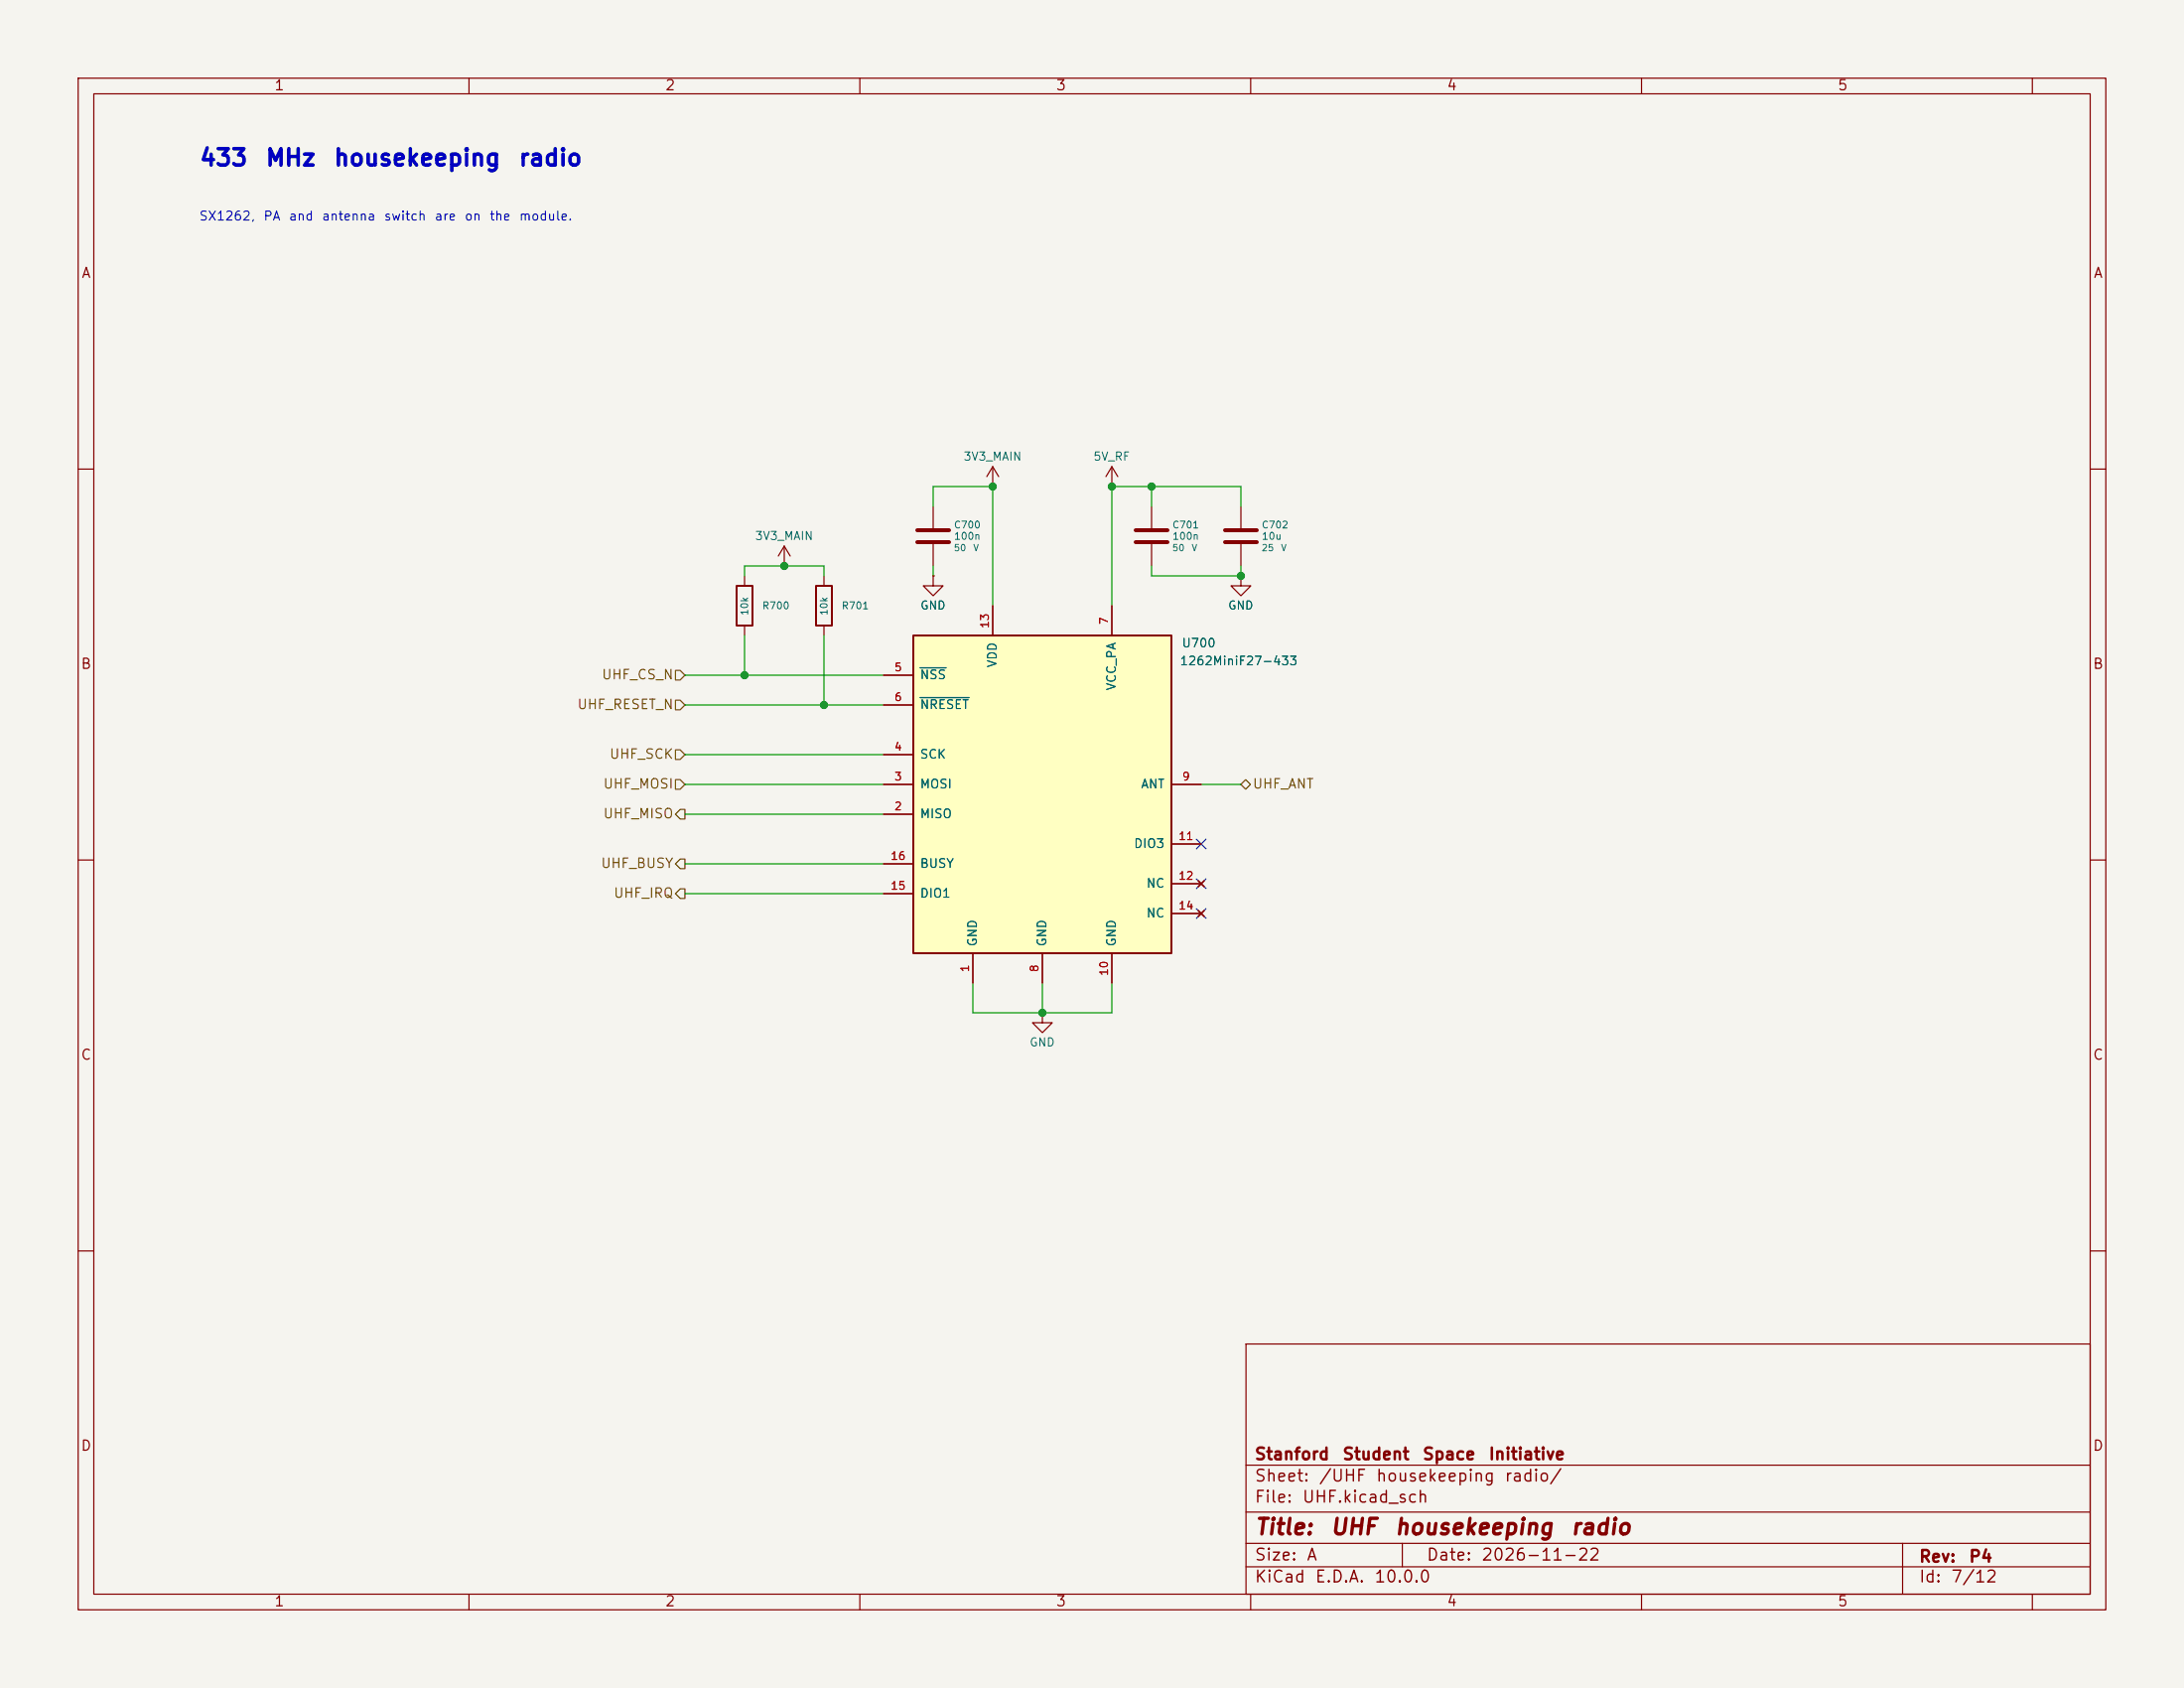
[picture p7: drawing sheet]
<svg xmlns="http://www.w3.org/2000/svg" width="279mm" height="216mm" viewBox="0 0 279 216" stroke-linecap="round" stroke-linejoin="round" font-family="sans-serif">
<path d="M0 0h279.4v215.9h-279.4z" fill="#f5f4ef" stroke="#f5f4ef" stroke-width=".13"/>
<g fill="none" stroke="#840000" stroke-width=".15">
<path d="M10 10h259.4v195.9h-259.4zM12 12h255.4v191.9h-255.4zM60 10v2M110 10v2M160 10v2M210 10v2M260 10v2M127 59.7l-.8 1.3M127 59.7l.8 1.3M127 59.7v2.5M142.2 59.7l-.7 1.3M142.2 59.7l.8 1.3"/>
<path d="M142.2 59.7v2.5M10 60h2M95.2 73.7v1.2M100.3 72.4h.1M100.3 69.9l-.7 1.2M100.3 69.9l.8 1.2M100.3 69.9v2.5M105.4 73.7v1.2M119.4 73.7v1.2h1.2l-1.2 1.3-1.3-1.3h1.3M119.4 73.7h.1M119.4 64.8v2.8M119.4 69.6v2.8"/>
<path d="M127 62.2h.1M142.2 62.2h.1M147.3 64.8v2.8M147.3 69.6v2.8M158.7 73.7v1.2h1.3l-1.3 1.3-1.2-1.3h1.2M158.7 73.7h.1M158.7 64.8v2.8M158.7 69.6v2.8M267.4 60h2M95.2 80v1.3M105.4 80v1.3M10 110h2"/>
<path d="M267.4 110h2M133.3 129.5v1.3h1.3l-1.3 1.3-1.2-1.3h1.2M133.3 129.5h.1M10 160h2M159.4 171.9h108v32h-108zM267.4 160h2M159.4 197.4h108M159.4 193.4h108M159.4 187.4h108M179.4 197.4v3M243.4 197.4v6.5M60 203.9v2"/>
<path d="M110 203.9v2M159.4 200.4h108M160 203.9v2M210 203.9v2M260 203.9v2"/>
</g>
<path d="M117.3 67.8h4.1M117.3 69.3h4.1M145.3 67.8h4.1M145.3 69.3h4.1M156.7 67.8h4.1M156.7 69.3h4.1" fill="none" stroke="#840000" stroke-width=".51"/>
<path d="M94.2 74.9h2.1v5.1h-2.1zM104.4 74.9h2v5.1h-2z" fill="none" stroke="#840000" stroke-width=".25"/>
<path d="M116.8 81.3h33.1v40.6h-33.1z" fill="#ffffc2"/>
<path d="M116.8 81.3h33.1v40.6h-33.1z" fill="none" stroke="#840000" stroke-width=".25"/>
<g fill="none" stroke="#840000" stroke-width=".15">
<path d="M119.4 73.7h.1M127 77.5v3.8M142.2 77.5v3.8M158.7 73.7h.1M113 96.5h3.8M113 86.4h3.8M113 90.2h3.8M113 104.1h3.8M113 100.3h3.8M113 114.3h3.8M113 110.5h3.8M149.9 100.3h3.8"/>
<path d="M149.9 108h3.8M149.9 113h3.8M149.9 116.8h3.8M153.3 112.6l.8 .8M153.3 116.5l.8 .7M154.1 112.6l-.8 .8M154.1 116.5l-.8 .7M124.5 121.9v3.8M133.3 121.9v3.8M142.2 121.9v3.8"/>
</g>
<path d="M117.7 85.4h3.3M117.7 89.2h6.3" fill="none" stroke="#006464" stroke-width=".15"/>
<path d="M86.4 99.7h.6l.6 .6-.6 .6h-.6zM86.4 95.9h.6l.6 .6-.6 .6h-.6zM86.4 85.8h.6l.6 .6-.6 .6h-.6zM86.4 89.6h.6l.6 .6-.6 .6h-.6zM86.4 104.1l.6-.6h.6v1.2h-.6zM86.4 110.5l.6-.6h.6v1.2h-.6zM86.4 114.3l.6-.6h.6v1.2h-.6zM158.7 100.3l.7-.6 .6 .6-.6 .6z" fill="none" stroke="#725600" stroke-width=".15"/>
<g fill="none" stroke="#009600" stroke-width=".15">
<path d="M95.2 73.7v-1.3h10.2v1.3M119.4 64.8v-2.6h7.6v15.3M119.4 72.4v1.3M147.3 72.4v1.3h11.4v-1.3M147.3 62.2v2.6M158.7 64.8v-2.6h-16.5v15.3M87.6 86.4h25.4M87.6 90.2h25.4M87.6 96.5h25.4M95.2 81.3v5.1M105.4 81.3v8.9M87.6 100.3h25.4"/>
<path d="M87.6 110.5h25.4M87.6 114.3h25.4M87.6 104.1h25.4M153.7 100.3h5M124.5 125.7v3.8h17.7v-3.8M133.3 125.7v3.8"/>
</g>
<path d="M153.1 107.3l1.2 1.3M153.1 112.4l1.2 1.2M153.1 116.2l1.2 1.2M154.3 107.3l-1.2 1.3M154.3 112.4l-1.2 1.2M154.3 116.2l-1.2 1.2" fill="none" stroke="#000084" stroke-width=".15"/>
<g fill="#009600" stroke="#009600" stroke-width=".13">
<circle cx="95.2" cy="86.4" r=".46"/>
<circle cx="100.3" cy="72.4" r=".46"/>
<circle cx="105.4" cy="90.2" r=".46"/>
<circle cx="133.3" cy="129.5" r=".46"/>
<circle cx="147.3" cy="62.2" r=".46"/>
<circle cx="142.2" cy="62.2" r=".46"/>
<circle cx="127" cy="62.2" r=".46"/>
<circle cx="158.7" cy="73.7" r=".46"/>
</g>
<g font-size="2.1" fill="#0000c2">
<text x="25.4" y="21.8">433</text>
<text x="33.8" y="21.8">MHz</text>
<text x="42.6" y="21.8">housekeeping</text>
<text x="66.2" y="21.8">radio</text>
</g>
<g font-size="2" fill="#840000">
<text x="160.4" y="196.8">Title:</text>
<text x="170.1" y="196.8">UHF</text>
<text x="178.3" y="196.8">housekeeping</text>
<text x="200.8" y="196.8">radio</text>
</g>
<g font-size="1.5" fill="#840000">
<text x="160.4" y="189.9">Sheet:</text>
<text x="160.4" y="187.1">Stanford</text>
<text x="168.6" y="189.9">/UHF</text>
<text x="171.6" y="187.1">Student</text>
<text x="175.9" y="189.9">housekeeping</text>
<text x="181.9" y="187.1">Space</text>
<text x="190.3" y="187.1">Initiative</text>
<text x="192.4" y="189.9">radio/</text>
<text x="160.4" y="192.6">File:</text>
<text x="166.5" y="192.6">UHF.kicad_sch</text>
<text x="160.4" y="202.8">KiCad</text>
<text x="160.4" y="200">Size:</text>
<text x="167.1" y="200">A</text>
<text x="168.1" y="202.8">E.D.A.</text>
<text x="175.7" y="202.8">10.0.0</text>
<text x="182.4" y="200">Date:</text>
<text x="189.4" y="200">2026-11-22</text>
<text x="245.4" y="200.2">Rev:</text>
<text x="245.4" y="202.8">Id:</text>
<text x="249.5" y="202.8">7/12</text>
<text x="251.8" y="200.2">P4</text>
</g>
<g font-size="1.3" fill="#840000">
<text x="35" y="11.9">1</text>
<text x="85" y="11.9">2</text>
<text x="135" y="11.9">3</text>
<text x="185" y="11.9">4</text>
<text x="235" y="11.9">5</text>
<text x="10.3" y="35.9">A</text>
<text x="267.7" y="35.9">A</text>
<text x="10.3" y="85.9">B</text>
<text x="267.7" y="85.9">B</text>
<text x="10.3" y="135.9">C</text>
<text x="267.7" y="135.9">C</text>
<text x="10.3" y="185.9">D</text>
<text x="267.7" y="185.9">D</text>
<text x="35" y="205.8">1</text>
<text x="85" y="205.8">2</text>
<text x="135" y="205.8">3</text>
<text x="185" y="205.8">4</text>
<text x="235" y="205.8">5</text>
</g>
<g font-size="1.2" fill="#0000c2">
<text x="25.4" y="28.5">SX1262,</text>
<text x="33.6" y="28.5">PA</text>
<text x="36.9" y="28.5">and</text>
<text x="41.1" y="28.5">antenna</text>
<text x="49" y="28.5">switch</text>
<text x="55.5" y="28.5">are</text>
<text x="59.3" y="28.5">on</text>
<text x="62.5" y="28.5">the</text>
<text x="66.3" y="28.5">module.</text>
</g>
<g font-size="1.2" fill="#725600">
<text x="76.9" y="87.2">UHF_CS_N</text>
<text x="73.8" y="91">UHF_RESET_N</text>
<text x="77.1" y="101.2">UHF_MOSI</text>
<text x="77.9" y="97.4">UHF_SCK</text>
<text x="160.2" y="101.2">UHF_ANT</text>
<text x="77.1" y="105">UHF_MISO</text>
<text x="76.8" y="111.3">UHF_BUSY</text>
<text x="78.4" y="115.1">UHF_IRQ</text>
</g>
<g font-size="1.1" fill="#006464">
<text x="123.2" y="59.2">3V3_MAIN</text>
<text x="139.8" y="59.2">5V_RF</text>
<text x="96.5" y="69.3">3V3_MAIN</text>
<text x="117.7" y="78.2">GND</text>
<text x="151.1" y="83.1">U700</text>
<text x="157" y="78.2">GND</text>
<text x="117.6" y="87.1">NSS</text>
<text x="127.8" y="85.5" transform="rotate(-90 127.8 85.5)">VDD</text>
<text x="143" y="88.4" transform="rotate(-90 143 88.4)">VCC_PA</text>
<text x="150.9" y="85.4">1262MiniF27-433</text>
<text x="117.6" y="91">NRESET</text>
<text x="117.6" y="101.1">MOSI</text>
<text x="117.6" y="97.3">SCK</text>
<text x="145.9" y="101.1">ANT</text>
<text x="117.6" y="104.9">MISO</text>
<text x="117.6" y="111.3">BUSY</text>
<text x="145" y="108.7">DIO3</text>
<text x="146.6" y="113.8">NC</text>
<text x="117.6" y="115.1">DIO1</text>
<text x="146.6" y="117.6">NC</text>
<text x="125.2" y="121.2" transform="rotate(-90 125.2 121.2)">GND</text>
<text x="134.1" y="121.2" transform="rotate(-90 134.1 121.2)">GND</text>
<text x="143" y="121.2" transform="rotate(-90 143 121.2)">GND</text>
<text x="131.6" y="134.1">GND</text>
</g>
<g font-size="1" fill="#a90000">
<text x="126.7" y="80.5" transform="rotate(-90 126.7 80.5)">13</text>
<text x="142" y="80" transform="rotate(-90 142 80)">7</text>
<text x="114.3" y="86.1">5</text>
<text x="114.3" y="89.9">6</text>
<text x="114.3" y="100.1">3</text>
<text x="114.3" y="96.3">4</text>
<text x="151.2" y="100.1">9</text>
<text x="114.3" y="103.9">2</text>
<text x="150.7" y="107.7">11</text>
<text x="113.9" y="110.2">16</text>
<text x="150.7" y="112.8">12</text>
<text x="113.9" y="114">15</text>
<text x="150.7" y="116.6">14</text>
<text x="124.2" y="124.4" transform="rotate(-90 124.2 124.4)">1</text>
<text x="133.1" y="124.4" transform="rotate(-90 133.1 124.4)">8</text>
<text x="142" y="124.9" transform="rotate(-90 142 124.9)">10</text>
</g>
<g font-size=".9" fill="#006464">
<text x="122" y="67.8">C700</text>
<text x="122" y="69.3">100n</text>
<text x="149.9" y="67.8">C701</text>
<text x="149.9" y="69.3">100n</text>
<text x="161.3" y="67.8">C702</text>
<text x="161.3" y="69.3">10u</text>
<text x="95.9" y="78.8" transform="rotate(-90 95.9 78.8)">10k</text>
<text x="97.4" y="78.1">R700</text>
<text x="106.1" y="78.8" transform="rotate(-90 106.1 78.8)">10k</text>
<text x="107.6" y="78.1">R701</text>
</g>
<g font-size=".8" fill="#0d6f78">
<text x="122" y="70.7">50</text>
<text x="124.4" y="70.7">V</text>
<text x="149.9" y="70.7">50</text>
<text x="152.4" y="70.7">V</text>
<text x="161.3" y="70.7">25</text>
<text x="163.8" y="70.7">V</text>
</g>
</svg>
